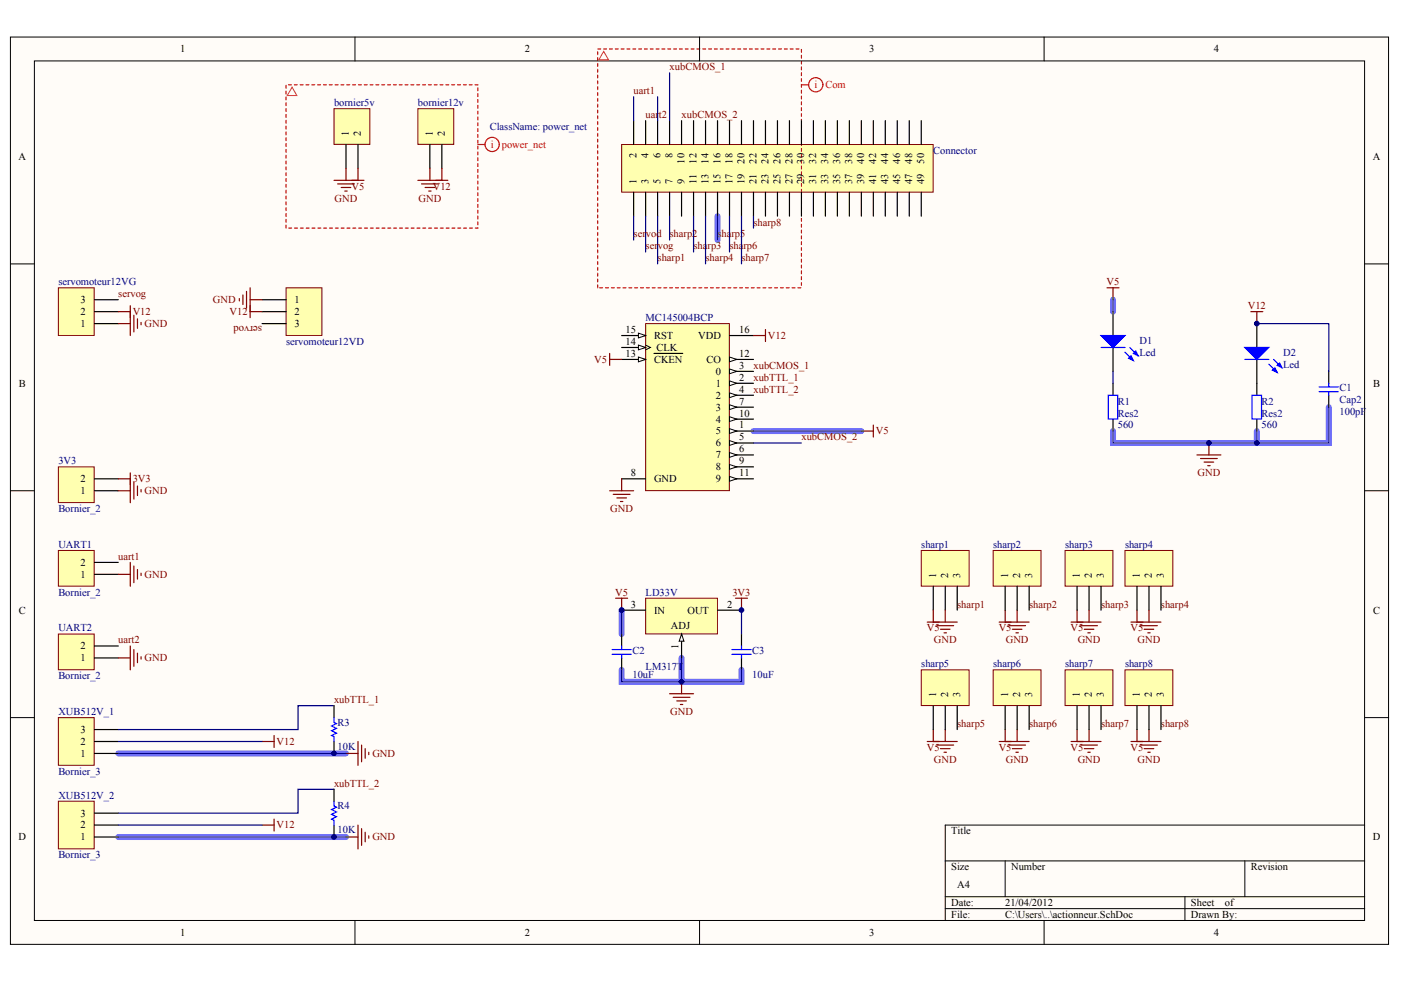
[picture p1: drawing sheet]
# Altium project actionneur-capteur1.PrjPCB
1 sheet, 31 parts. Net scope: global (net labels, ports and power ports of the same name join across sheets).
Board file: PCB_actionneur2.PcbDoc

## Sheet actionneur.SchDoc
size A4

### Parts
3V3  Bornier_2  [Bornier_2]
bornier5v  Bornier_2  [Bornier_2]  (value not drawn)
bornier12v  Bornier_2  [Bornier_2]  (value not drawn)
C1  Cap2  value 100pF  [CAPA2]
C2  value 10uF  [CAPA2]  (hidden comment: Cap Semi)
C3  value 10uF  [CAPA2]  (hidden comment: Cap Semi)
Connector  Header 25X2  [HDR2X25]  (value not drawn)
D1  Led  [LED]
D2  Led  [LED]
LD33V  LM317T  [TO220]
MC145004BCP  CD4017BCN  [DIP16]  (value not drawn)
R1  Res2  value 560  [res5_1/4W]
R2  Res2  value 560  [res5_1/4W]
R3  value 10K  [AXIAL-0.5]  (hidden comment: Res Semi)
R4  value 10K  [AXIAL-0.5]  (hidden comment: Res Semi)
servomoteur12VD  Bornier_3  [Bornier_3]  (value not drawn)
servomoteur12VG  Bornier_3  [Bornier_3]  (value not drawn)
sharp1  Bornier_3  [HDR1X3]  (value not drawn)
sharp2  Bornier_3  [HDR1X3]  (value not drawn)
sharp3  Bornier_3  [HDR1X3]  (value not drawn)
sharp4  Bornier_3  [HDR1X3]  (value not drawn)
sharp5  Bornier_3  [HDR1X3]  (value not drawn)
sharp6  Bornier_3  [HDR1X3]  (value not drawn)
sharp7  Bornier_3  [HDR1X3]  (value not drawn)
sharp8  Bornier_3  [HDR1X3]  (value not drawn)
sharp9  Bornier_3  [HDR1X3]  (value not drawn)
sharp10  Bornier_3  [HDR1X3]  (value not drawn)
UART1  Bornier_2  [Bornier_2]
UART2  Bornier_2  [Bornier_2]
XUB512V_1  Bornier_3  [Bornier_3]
XUB512V_2  Bornier_3  [Bornier_3]

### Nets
3V3: 3V3.2 C3.2 LD33V.2(OUT)
GND: 3V3.1 bornier5v.1 bornier12v.1 C1.1 C2.1 C3.1 LD33V.1(ADJ) MC145004BCP.8(GND) R1.1 R2.1 R3.1 R4.1 servomoteur12VD.1 servomoteur12VG.1 sharp1.2 sharp2.2 sharp3.2 sharp4.2 sharp5.2 sharp6.2 sharp7.2 sharp8.2 sharp9.2 sharp10.2 XUB512V_1.1 XUB512V_2.1
V5: bornier5v.2 C2.2 D1.1(A) LD33V.3(IN) MC145004BCP.1(5) MC145004BCP.13(~{CKEN}) servomoteur12VD.2 servomoteur12VG.2 sharp1.1 sharp2.1 sharp3.1 sharp4.1 sharp5.1 sharp6.1 sharp7.1 sharp8.1 sharp9.1 sharp10.1
V12: bornier12v.2 C1.2 D2.1(A) MC145004BCP.16(VDD) XUB512V_1.2 XUB512V_2.2
RX1: Connector.1 UART1.2
RX2: Connector.5 UART2.2
servod: Connector.44 servomoteur12VD.3
servog: Connector.42 servomoteur12VG.3
sharp1: Connector.9 sharp1.3
sharp2: Connector.11 sharp2.3
sharp3: Connector.13 sharp3.3
sharp4: Connector.15 sharp4.3
sharp5: Connector.17 sharp5.3
sharp6: Connector.19 sharp6.3
sharp7: Connector.21 sharp7.3
sharp8: Connector.23 sharp8.3
sharp9: Connector.25 sharp9.3
sharp10: Connector.27 sharp10.3
TX1: Connector.3 UART1.1
TX2: Connector.7 UART2.1
xubCMOS_1: Connector.31 MC145004BCP.3(0)
xubCMOS_2: Connector.33 MC145004BCP.5(6)
xubTTL_1: MC145004BCP.2(1) R3.2 XUB512V_1.3
xubTTL_2: MC145004BCP.4(2) R4.2 XUB512V_2.3
NetD1_2: D1.2(K) R1.2
NetD2_2: D2.2(K) R2.2

Not connected (* = marked no-connect by the designer): Connector 2 4 6 8 10 12 14 16 18 20 22 24 26 28 29 30 32 34 35 36 37 38 39 40 41 43 45 46 47 48 49 50; MC145004BCP 6(7) 7(3) 9(8) 10(4) 11(9) 12(CO) 14(CLK) 15(RST)

### Layout directives
net class power_net: GND, V12
net class com_net: RX1, RX2, servod, servog, sharp1, sharp2, sharp3, sharp4, sharp5, sharp6, sharp7, sharp8, sharp9, sharp10, TX1, TX2, xubCMOS_1, xubCMOS_2
